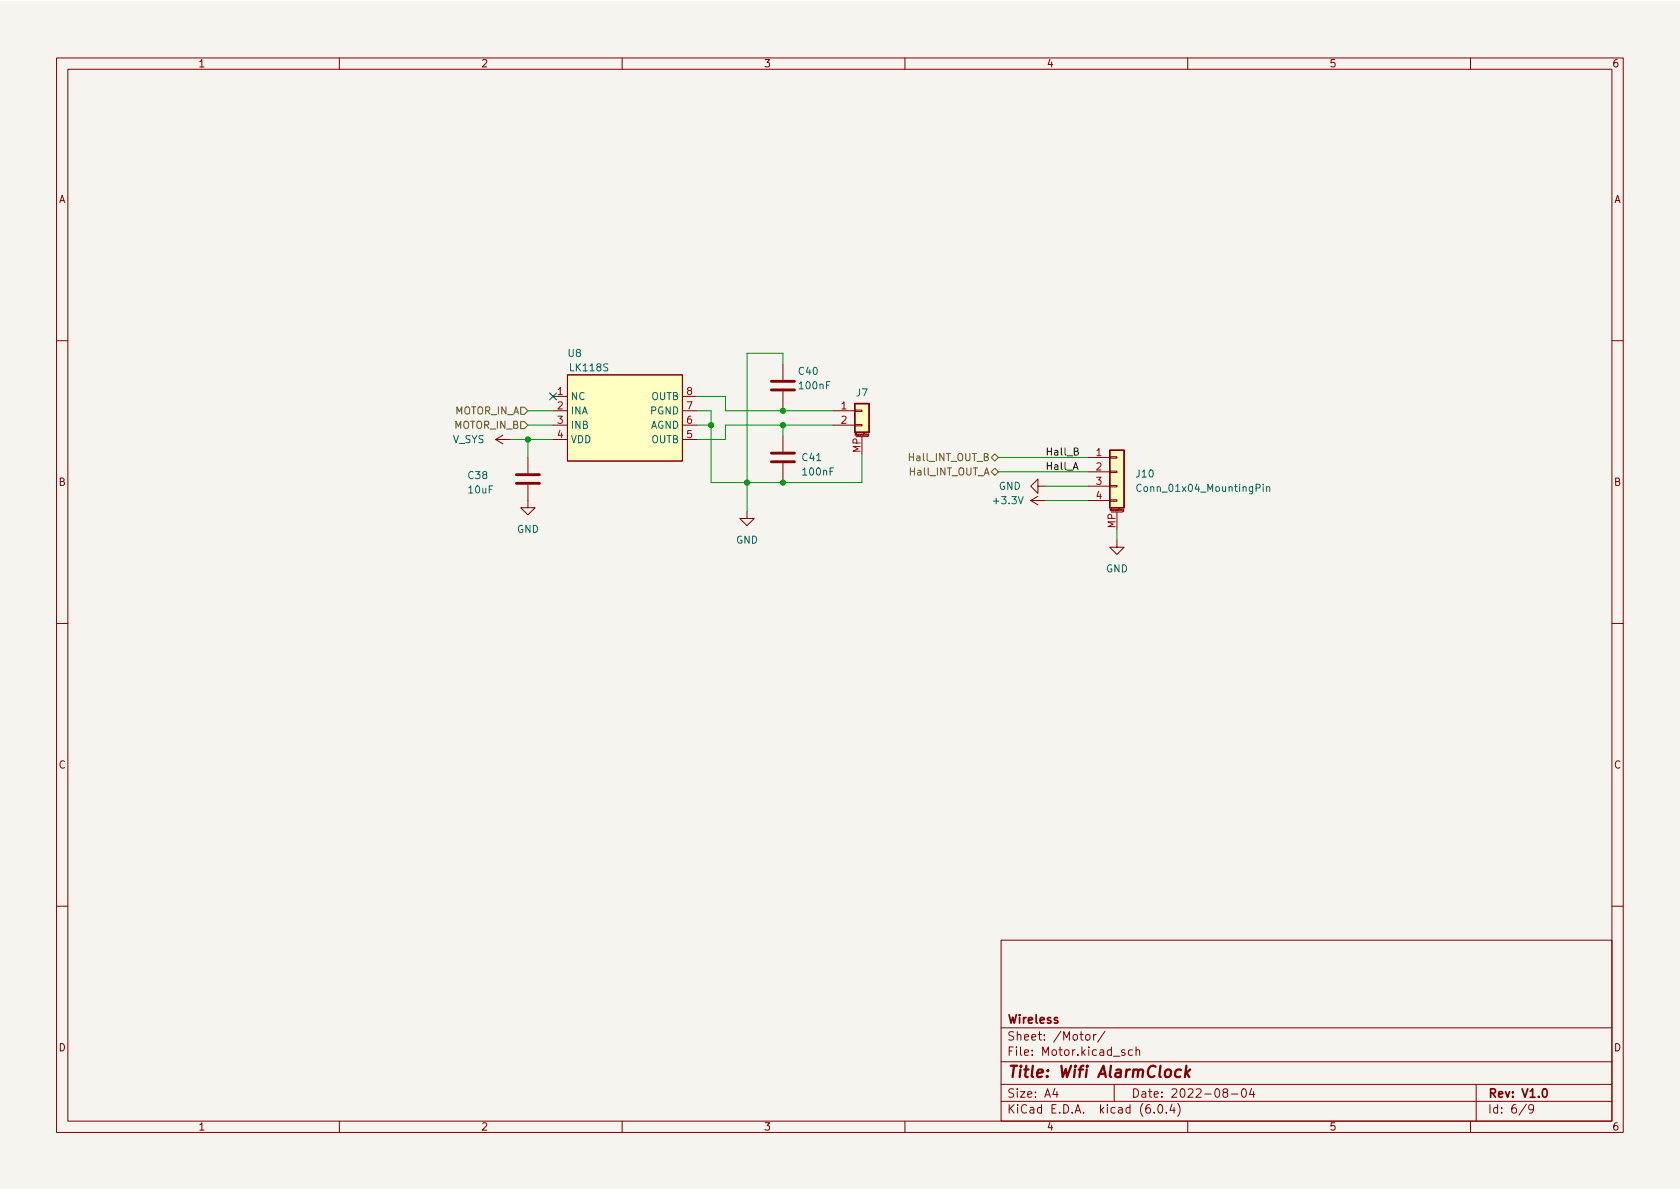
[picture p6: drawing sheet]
<svg xmlns="http://www.w3.org/2000/svg" width="297mm" height="210mm" viewBox="0 0 297 210" stroke-linecap="round" stroke-linejoin="round" font-family="sans-serif">
<path d="M0 .2h297v210.1h-297z" fill="#f5f4ef" stroke="#f5f4ef" stroke-width=".18"/>
<g fill="none" stroke="#840000" stroke-width=".18">
<path d="M10 10.2h277v190.1h-277zM12 12.2h273v186.1h-273zM60 10.2v2M110 10.2v2M160 10.2v2M210 10.2v2M260 10.2v2M10 60.2h2M87.6 77.7h2.6M87.6 77.7l1.3 .8M88.9 77l-1.3 .7M97.8 72.6h2.5"/>
<path d="M97.8 75.2h2.5M97.8 70.1h2.5M97.8 77.7h2.5M100.3 66.3h20.3v15.2h-20.3zM120.6 72.6h2.6M120.6 75.2h2.6M120.6 70.1h2.6M120.6 77.7h2.6M127 76.4h.1M138.4 64.4v2.8M138.4 69.2v2.8M138.4 77.1v2.8"/>
<path d="M147.3 72.6h3.8M147.3 75.2h3.8M151.1 75.1h1.3v.2h-1.3zM151.1 72.5h1.3v.3h-1.3zM151.4 77.2h2M152.4 77.2v3.1M153.6 76.7v.4h-.2M153.6 76.8h-.2v.2h.2M285 60.2h2M93.3 85.7v4.1h1.3l-1.3 1.3-1.2-1.3h1.2M93.3 80.9v2.8M132.1 90.4v1.3h1.2l-1.2 1.3-1.3-1.3h1.3"/>
<path d="M138.4 81.9v2.8M182.2 88.5h2.6M182.2 88.5l1.3 .8M183.5 86v1.2l-1.3-1.2 1.3-1.3v1.3h1.3M183.5 87.8l-1.3 .7M192.4 88.5h3.8M192.4 80.9h3.8M192.4 83.4h3.8M192.4 86h3.8M196.2 88.4h1.3v.2h-1.3zM196.2 85.8h1.3v.3h-1.3zM196.2 83.3h1.3v.3h-1.3z"/>
<path d="M196.2 80.8h1.3v.2h-1.3zM196.5 90.5h2M197.5 95.5v1.3h1.3l-1.3 1.2-1.3-1.2h1.3M197.5 90.5v3.1M198.7 90.3h-.2v-.2h.2v.3h-.2M10 110.2h2M285 110.2h2M10 160.2h2M177 166.3h108v32h-108zM285 160.2h2M60 198.3v2M110 198.3v2"/>
<path d="M160 198.3v2M177 194.8h108M177 191.8h108M177 187.8h108M177 181.8h108M186.5 192.5l-.4 1h1M186.9 193v1M192 183.1l.2-.2 .4 .2 .1 .5-.1 .3h-.4l-.2-.1zM193.4 182.9v1M193.8 182.9l-.3 .1-.1 .2M195.4 182.4l-1.3 1.9M197 191.8v3"/>
<path d="M198.9 185.7l-.4-.1-.2 .2 .1 .3 .5 .1v.4h-.6M200.2 185.7l-.4-.1-.3 .3v.4l.1 .3h.6M200.9 185.8l.2-.2 .3 .1 .1 .9M200.9 185.1v1.5M204.1 196.7v.1M204.9 195.4l.2-.1a.81 .81 0 0 1 .6 .7 .81 .81 0 0 1-.3 .8h-.2a.81 .81 0 0 1-.6-.6 .81 .81 0 0 1 .3-.8zM206.2 196.7v.1M207.2 195.3l-.3 1h.9M207.6 195.8v1M208.2 195.1a1.72 1.72 0 0 1 0 2.3M210 198.3v2M216.5 193.2l-.3-.3 .1-.2 .2-.2 .4 .1 .2 .2-.1 .2-.6 .2-.2 .3 .1 .4 .2 .1h.4l.2-.3-.1-.4-.2-.1"/>
<path d="M217.7 193.5h1.2M219.7 192.6l.2-.1a.81 .81 0 0 1 .5 .7 .81 .81 0 0 1-.3 .8h-.1a.81 .81 0 0 1-.6-.6 .81 .81 0 0 1 .3-.8zM221.3 192.5l-.4 1h1M221.6 193v1M260 198.3v2M261 191.8v6.5M269.9 195.3l-1.3 1.9M271.2 196l-.3 .3h-.3l-.3-.3 .1-.6 .5-.1 .2 .2a.99 .99 0 0 1-.4 1.3h-.3"/>
</g>
<path d="M272.9 192.6l.2-.1a.8 .8 0 0 1 .5 .8 .8 .8 0 0 1-.5 .7 1 1 0 0 1-.2-1.4z" fill="none" stroke="#840000" stroke-width=".3"/>
<path d="M208.8 189.2a.66 .66 0 0 0-1 .3v.6l.1 .3 .2 .1 .6-.1M209.8 188.5l-.3 2M209.8 189.7l.5 .8M210.4 189.1l-.8 .8" fill="none" stroke="#840000" stroke-width=".4"/>
<g fill="#ffffc2" stroke="#ffffc2" stroke-width=".18">
<path d="M151.1 71.4h2.6v5h-2.6z"/>
<path d="M196.2 79.6h2.6v10.2h-2.6z"/>
<path d="M100.3 66.3h20.3v15.2h-20.3z"/>
</g>
<path d="M151.1 71.4h2.6v5h-2.6zM196.2 79.6h2.6v10.2h-2.6z" fill="none" stroke="#840000" stroke-width=".25"/>
<path d="M201.8 85.8a.6 .6 0 0 0-.9 .4 .6 .6 0 0 0 .6 .7l.3-.1M223.4 85.6v.2M223.4 86.1v.8M224 86.2l.1-.1h.3l.1 .8M224 86.1v.8" fill="none" stroke="#006464" stroke-width=".18"/>
<path d="M136.4 69h4.1M136.4 67.4h4.1M91.3 85.5h4.1M91.3 83.9h4.1M136.4 81.7h4.1M136.4 80.1h4.1" fill="none" stroke="#840000" stroke-width=".51"/>
<path d="M92.1 72h.6l.6 .6-.6 .7h-.6zM92.1 74.5h.6l.6 .7-.6 .6h-.6zM175.3 83.4l.6-.6 .6 .6-.6 .7zM175.3 80.9l.6-.6 .6 .6-.6 .6z" fill="none" stroke="#725600" stroke-width=".18"/>
<path d="M189.9 79.8h.6l.1-.2-.1-.3-.6-.1v1.3h.5l.2-.1 .1-.3-.3-.3M189.8 83l.4-1.2 .4 1.2" fill="none" stroke="#0f0f0f" stroke-width=".18"/>
<g fill="none" stroke="#009600" stroke-width=".18">
<path d="M90.2 77.7h7.6M93.3 72.6h4.5M93.3 75.2h4.5M93.3 77.7v3.2M123.2 72.6h2.5v12.7h26.7v-5M123.2 70.1h5.1v2.5h19M123.2 75.2h2.5M138.4 64.4v-1.9h-6.3v27.9M138.4 72v.6M138.4 75.2v1.9M147.3 75.2h-19v2.5h-5.1M138.4 84.7v.6"/>
<path d="M176.5 80.9h15.9M176.5 83.4h15.9M184.8 88.5h7.6M184.8 86h7.6M197.5 93.6v1.9"/>
</g>
<path d="M97.2 69.5l1.2 1.2M98.4 69.5l-1.2 1.2" fill="none" stroke="#000084" stroke-width=".18"/>
<g fill="#009600" stroke="#009600" stroke-width=".18">
<circle cx="138.4" cy="75.2" r=".46"/>
<circle cx="138.4" cy="85.3" r=".46"/>
<circle cx="138.4" cy="72.6" r=".46"/>
<circle cx="125.7" cy="75.2" r=".46"/>
<circle cx="93.3" cy="77.7" r=".46"/>
<circle cx="132.1" cy="85.3" r=".46"/>
</g>
<text font-size="2.8" fill="#840000" x="178" y="190.6">Title: Wifi AlarmClock</text>
<g font-size="2.1" fill="#840000">
<text x="178" y="184">Sheet: /Motor/</text>
<text x="178" y="181">Wireless</text>
<text x="178" y="186.7">File: Motor.kicad_sch</text>
<text x="178" y="196.9">KiCad E.D.A. kicad (6.0.4)</text>
<text x="178" y="194.1">Size: A4</text>
<text x="200" y="194.1">Date: 2022-08-04</text>
<text x="263" y="194.1">Rev: V1.0</text>
<text x="263" y="196.9">Id: 6/9</text>
</g>
<g font-size="1.8" fill="#840000">
<text x="35" y="11.9">1</text>
<text x="85" y="11.9">2</text>
<text x="135" y="11.9">3</text>
<text x="185" y="11.9">4</text>
<text x="235" y="11.9">5</text>
<text x="285" y="11.9">6</text>
<text x="10.3" y="35.9">A</text>
<text x="285.3" y="35.9">A</text>
<text x="10.3" y="85.9">B</text>
<text x="285.3" y="85.9">B</text>
<text x="10.3" y="135.9">C</text>
<text x="285.3" y="135.9">C</text>
<text x="10.3" y="185.9">D</text>
<text x="285.3" y="185.9">D</text>
<text x="35" y="199.9">1</text>
<text x="85" y="199.9">2</text>
<text x="135" y="199.9">3</text>
<text x="185" y="199.9">4</text>
<text x="235" y="199.9">5</text>
<text x="285" y="199.9">6</text>
</g>
<g font-size="1.8" fill="#006464">
<text x="100.5" y="63.1">U8</text>
<text x="100.9" y="65.7">LK118S</text>
<text x="100.8" y="70.7">NC</text>
<text x="115.1" y="70.7">OUTB</text>
<text x="141.3" y="66.3">C40</text>
<text x="141.4" y="68.8">100nF</text>
<text x="151.4" y="70.1">J7</text>
<text x="100.8" y="73.3">INA</text>
<text x="100.8" y="75.8">INB</text>
<text x="114.9" y="75.8">AGND</text>
<text x="115" y="73.3">PGND</text>
<text x="80" y="78.4">V_SYS</text>
<text x="100.8" y="78.4">VDD</text>
<text x="115.1" y="78.4">OUTB</text>
<text x="141.9" y="81.5">C41</text>
<text x="82.9" y="84.7">C38</text>
<text x="82.9" y="87.2">10uF</text>
<text x="142.1" y="84.1">100nF</text>
<text x="175.8" y="89.1">+3.3V</text>
<text x="176.6" y="86.6">GND</text>
<text x="201" y="84.4">J10</text>
<text x="201.7" y="87">Conn_01x04_MountingPin</text>
<text x="91.4" y="94.2">GND</text>
<text x="130.1" y="96.1">GND</text>
<text x="195.5" y="101.2">GND</text>
</g>
<g font-size="1.8" fill="#a90000">
<text x="98.6" y="69.8">1</text>
<text x="121.4" y="69.8">8</text>
<text x="98.6" y="72.4">2</text>
<text x="98.6" y="74.9">3</text>
<text x="98.6" y="77.5">4</text>
<text x="121.4" y="77.5">5</text>
<text x="121.4" y="74.9">6</text>
<text x="121.4" y="72.4">7</text>
<text x="148.7" y="72.4">1</text>
<text x="148.7" y="74.9">2</text>
<text x="152.1" y="80.1" transform="rotate(-90 152.1 80.1)">MP</text>
<text x="193.8" y="80.6">1</text>
<text x="193.8" y="83.2">2</text>
<text x="193.8" y="85.7">3</text>
<text x="193.8" y="88.3">4</text>
<text x="197.2" y="93.4" transform="rotate(-90 197.2 93.4)">MP</text>
</g>
<g font-size="1.8" fill="#725600">
<text x="80.3" y="73.3">MOTOR_IN_A</text>
<text x="80.3" y="75.8">MOTOR_IN_B</text>
<text x="161" y="81.5">Hall_INT_OUT_B</text>
<text x="161" y="84.1">Hall_INT_OUT_A</text>
</g>
<g font-size="1.8" fill="#0f0f0f">
<text x="184.8" y="80.5">Hall_B</text>
<text x="184.8" y="83.1">Hall_A</text>
</g>
<g font-size=".5" fill="#840000">
<text x="151.2" y="77">Mounting</text>
<text x="196.3" y="90.4">Mounting</text>
</g>
</svg>
